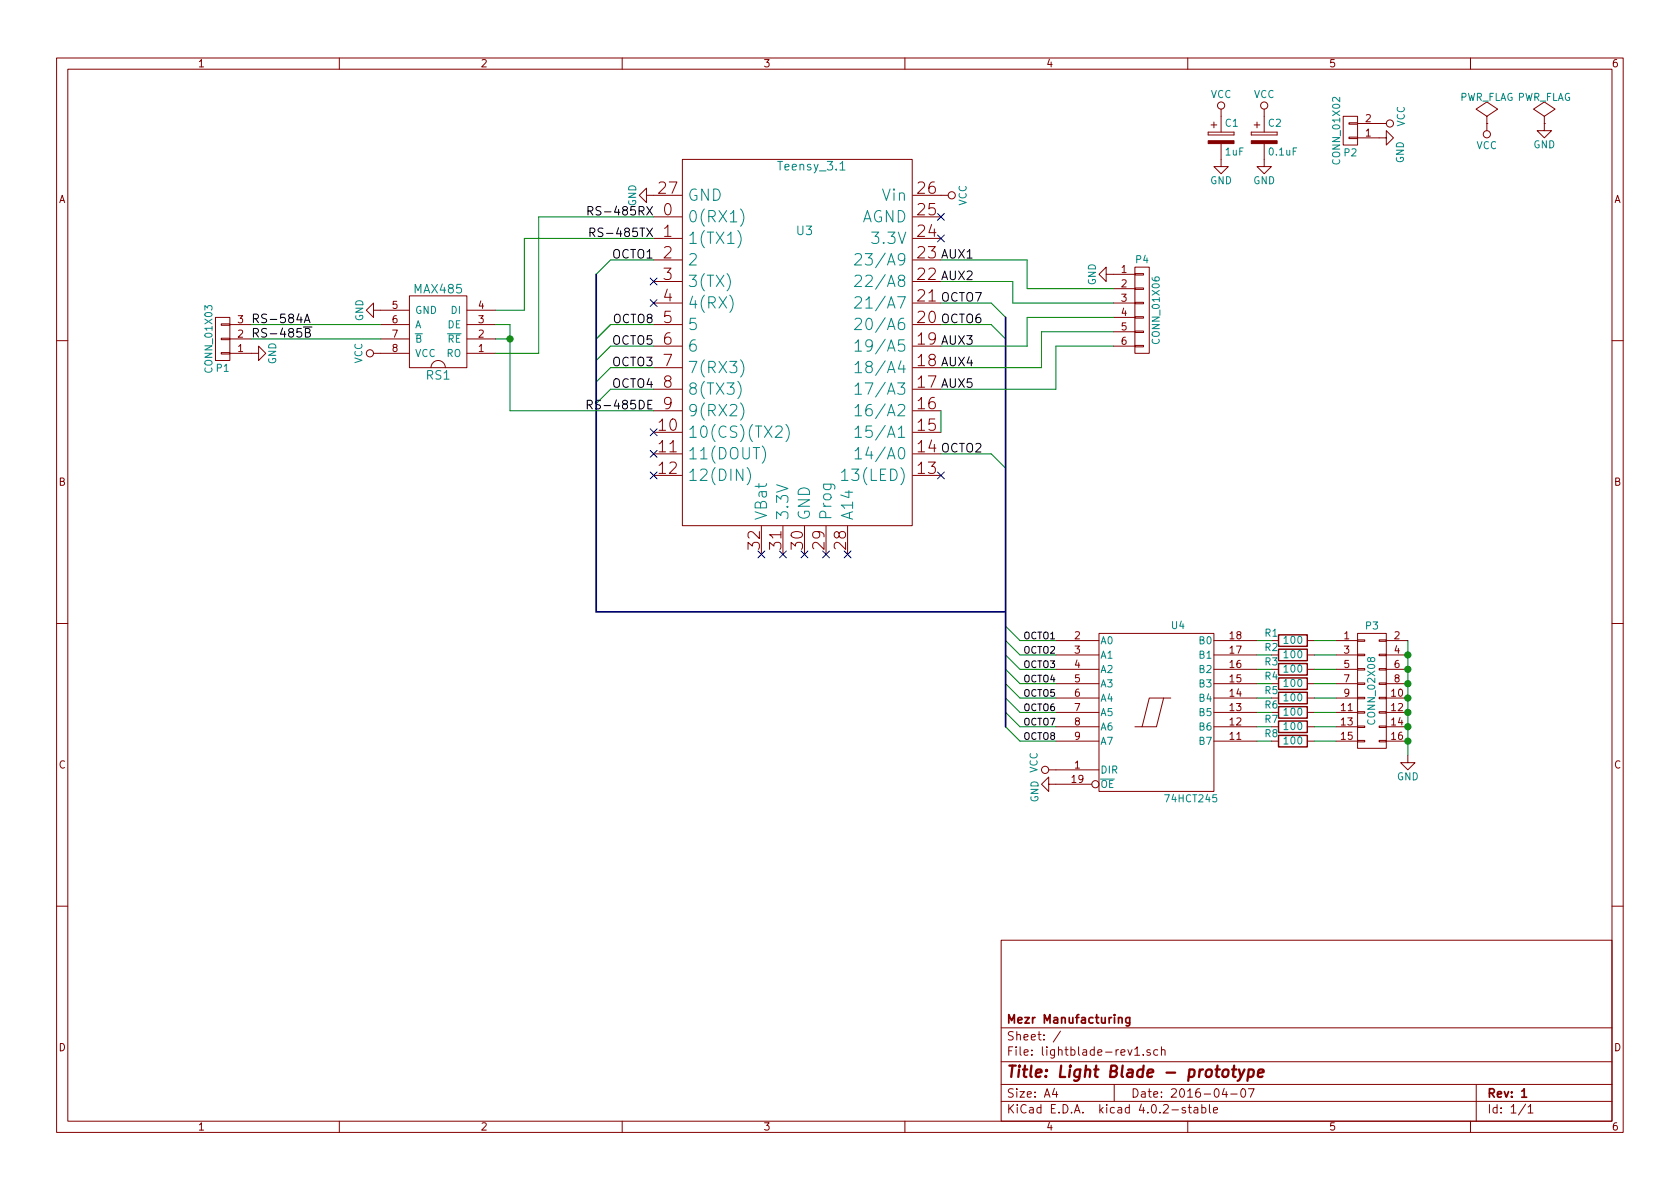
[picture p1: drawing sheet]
EESchema Schematic File Version 2
LIBS:power
LIBS:device
LIBS:transistors
LIBS:conn
LIBS:linear
LIBS:regul
LIBS:74xx
LIBS:cmos4000
LIBS:adc-dac
LIBS:memory
LIBS:xilinx
LIBS:microcontrollers
LIBS:dsp
LIBS:microchip
LIBS:analog_switches
LIBS:motorola
LIBS:texas
LIBS:intel
LIBS:audio
LIBS:interface
LIBS:digital-audio
LIBS:philips
LIBS:display
LIBS:cypress
LIBS:siliconi
LIBS:opto
LIBS:atmel
LIBS:contrib
LIBS:valves
LIBS:sinistral
LIBS:teensy_3.1
LIBS:lightblade-rev1-cache
EELAYER 25 0
EELAYER END
$Descr A4 11693 8268
encoding utf-8
Sheet 1 1
Title "Light Blade - prototype"
Date "2016-04-07"
Rev "1"
Comp "Mezr Manufacturing"
Comment1 ""
Comment2 ""
Comment3 ""
Comment4 ""
$EndDescr
$Comp
L PWR_FLAG #FLG01
U 1 1
P 10750 850
F 0 "#FLG01" H 10750 945 50  0001 C CNN
F 1 "PWR_FLAG" H 10750 1030 50  0000 C CNN
F 2 "" H 10750 850 50  0000 C CNN
F 3 "" H 10750 850 50  0000 C CNN
	1    10750 850 
	1    0    0    -1  
$EndComp
$Comp
L GND #PWR02
U 1 1
P 10750 850
F 0 "#PWR02" H 10750 600 50  0001 C CNN
F 1 "GND" H 10750 700 50  0000 C CNN
F 2 "" H 10750 850 50  0000 C CNN
F 3 "" H 10750 850 50  0000 C CNN
	1    10750 850 
	1    0    0    -1  
$EndComp
$Comp
L PWR_FLAG #FLG03
U 1 1
P 10350 850
F 0 "#FLG03" H 10350 945 50  0001 C CNN
F 1 "PWR_FLAG" H 10350 1030 50  0000 C CNN
F 2 "" H 10350 850 50  0000 C CNN
F 3 "" H 10350 850 50  0000 C CNN
	1    10350 850 
	1    0    0    -1  
$EndComp
$Comp
L Teensy_3.1 U3
U 1 1
P 5550 2650
F 0 "U3" H 5600 3700 60  0000 C CNN
F 1 "Teensy_3.1" H 5650 4150 60  0000 C CNN
F 2 "Teensy-3:Teensy-3.1" H 5650 2650 60  0001 C CNN
F 3 "" H 5650 2650 60  0000 C CNN
	1    5550 2650
	1    0    0    -1  
$EndComp
$Comp
L GND #PWR04
U 1 1
P 4550 1350
F 0 "#PWR04" H 4550 1100 50  0001 C CNN
F 1 "GND" H 4550 1200 50  0000 C CNN
F 2 "" H 4550 1350 50  0000 C CNN
F 3 "" H 4550 1350 50  0000 C CNN
	1    4550 1350
	0    1    1    0   
$EndComp
$Comp
L VCC #PWR05
U 1 1
P 6550 1350
F 0 "#PWR05" H 6550 1200 50  0001 C CNN
F 1 "VCC" H 6550 1500 50  0000 C CNN
F 2 "" H 6550 1350 50  0000 C CNN
F 3 "" H 6550 1350 50  0000 C CNN
	1    6550 1350
	0    1    1    0   
$EndComp
$Comp
L 74HCT245 U4
U 1 1
P 8050 4950
F 0 "U4" H 8150 5525 50  0000 L BNN
F 1 "74HCT245" H 8100 4375 50  0000 L TNN
F 2 "Housings_DIP:DIP-20_W7.62mm" H 8050 4950 50  0001 C CNN
F 3 "" H 8050 4950 50  0000 C CNN
	1    8050 4950
	1    0    0    -1  
$EndComp
$Comp
L R R1
U 1 1
P 9000 4450
F 0 "R1" V 8950 4300 50  0000 C CNN
F 1 "100" V 9000 4450 50  0000 C CNN
F 2 "Resistors_ThroughHole:Resistor_Horizontal_RM10mm" V 8930 4450 50  0001 C CNN
F 3 "" H 9000 4450 50  0000 C CNN
	1    9000 4450
	0    1    1    0   
$EndComp
$Comp
L R R2
U 1 1
P 9000 4550
F 0 "R2" V 8950 4400 50  0000 C CNN
F 1 "100" V 9000 4550 50  0000 C CNN
F 2 "Resistors_ThroughHole:Resistor_Horizontal_RM10mm" V 8930 4550 50  0001 C CNN
F 3 "" H 9000 4550 50  0000 C CNN
	1    9000 4550
	0    1    1    0   
$EndComp
$Comp
L R R3
U 1 1
P 9000 4650
F 0 "R3" V 8950 4500 50  0000 C CNN
F 1 "100" V 9000 4650 50  0000 C CNN
F 2 "Resistors_ThroughHole:Resistor_Horizontal_RM10mm" V 8930 4650 50  0001 C CNN
F 3 "" H 9000 4650 50  0000 C CNN
	1    9000 4650
	0    1    1    0   
$EndComp
$Comp
L R R4
U 1 1
P 9000 4750
F 0 "R4" V 8950 4600 50  0000 C CNN
F 1 "100" V 9000 4750 50  0000 C CNN
F 2 "Resistors_ThroughHole:Resistor_Horizontal_RM10mm" V 8930 4750 50  0001 C CNN
F 3 "" H 9000 4750 50  0000 C CNN
	1    9000 4750
	0    1    1    0   
$EndComp
$Comp
L R R5
U 1 1
P 9000 4850
F 0 "R5" V 8950 4700 50  0000 C CNN
F 1 "100" V 9000 4850 50  0000 C CNN
F 2 "Resistors_ThroughHole:Resistor_Horizontal_RM10mm" V 8930 4850 50  0001 C CNN
F 3 "" H 9000 4850 50  0000 C CNN
	1    9000 4850
	0    1    1    0   
$EndComp
$Comp
L R R6
U 1 1
P 9000 4950
F 0 "R6" V 8950 4800 50  0000 C CNN
F 1 "100" V 9000 4950 50  0000 C CNN
F 2 "Resistors_ThroughHole:Resistor_Horizontal_RM10mm" V 8930 4950 50  0001 C CNN
F 3 "" H 9000 4950 50  0000 C CNN
	1    9000 4950
	0    1    1    0   
$EndComp
$Comp
L R R7
U 1 1
P 9000 5050
F 0 "R7" V 8950 4900 50  0000 C CNN
F 1 "100" V 9000 5050 50  0000 C CNN
F 2 "Resistors_ThroughHole:Resistor_Horizontal_RM10mm" V 8930 5050 50  0001 C CNN
F 3 "" H 9000 5050 50  0000 C CNN
	1    9000 5050
	0    1    1    0   
$EndComp
$Comp
L R R8
U 1 1
P 9000 5150
F 0 "R8" V 8950 5000 50  0000 C CNN
F 1 "100" V 9000 5150 50  0000 C CNN
F 2 "Resistors_ThroughHole:Resistor_Horizontal_RM10mm" V 8930 5150 50  0001 C CNN
F 3 "" H 9000 5150 50  0000 C CNN
	1    9000 5150
	0    1    1    0   
$EndComp
$Comp
L VCC #PWR06
U 1 1
P 7350 5350
F 0 "#PWR06" H 7350 5200 50  0001 C CNN
F 1 "VCC" H 7400 5500 50  0000 C CNN
F 2 "" H 7350 5350 50  0000 C CNN
F 3 "" H 7350 5350 50  0000 C CNN
	1    7350 5350
	0    -1   -1   0   
$EndComp
$Comp
L GND #PWR07
U 1 1
P 7350 5450
F 0 "#PWR07" H 7350 5200 50  0001 C CNN
F 1 "GND" H 7400 5300 50  0000 C CNN
F 2 "" H 7350 5450 50  0000 C CNN
F 3 "" H 7350 5450 50  0000 C CNN
	1    7350 5450
	0    1    1    0   
$EndComp
$Comp
L CONN_02X08 P3
U 1 1
P 9550 4800
F 0 "P3" H 9550 5250 50  0000 C CNN
F 1 "CONN_02X08" V 9550 4800 50  0000 C CNN
F 2 "Pin_Headers:Pin_Header_Straight_2x08" H 9550 3600 50  0001 C CNN
F 3 "" H 9550 3600 50  0000 C CNN
	1    9550 4800
	1    0    0    -1  
$EndComp
$Comp
L GND #PWR08
U 1 1
P 9800 5250
F 0 "#PWR08" H 9800 5000 50  0001 C CNN
F 1 "GND" H 9800 5100 50  0000 C CNN
F 2 "" H 9800 5250 50  0000 C CNN
F 3 "" H 9800 5250 50  0000 C CNN
	1    9800 5250
	1    0    0    -1  
$EndComp
Entry Wire Line
	4150 1900 4250 1800
Text Label 4550 1800 2    60   ~ 0
OCTO1
Entry Wire Line
	6900 3150 7000 3250
Text Label 6550 3150 0    60   ~ 0
OCTO2
Entry Wire Line
	4150 2650 4250 2550
Text Label 4550 2550 2    60   ~ 0
OCTO3
Entry Wire Line
	4150 2800 4250 2700
Text Label 4550 2700 2    60   ~ 0
OCTO4
Entry Wire Line
	4150 2500 4250 2400
Text Label 4550 2400 2    60   ~ 0
OCTO5
Entry Wire Line
	7000 4350 7100 4450
Entry Wire Line
	7000 4450 7100 4550
Entry Wire Line
	7000 4550 7100 4650
Entry Wire Line
	7000 4650 7100 4750
Entry Wire Line
	7000 4750 7100 4850
Entry Wire Line
	7000 4850 7100 4950
Entry Wire Line
	7000 4950 7100 5050
Entry Wire Line
	7000 5050 7100 5150
Text Label 7350 4450 2    47   ~ 0
OCTO1
Text Label 7350 4550 2    47   ~ 0
OCTO2
Text Label 7350 4650 2    47   ~ 0
OCTO3
Text Label 7350 4750 2    47   ~ 0
OCTO4
Text Label 7350 4850 2    47   ~ 0
OCTO5
Text Label 7350 4950 2    47   ~ 0
OCTO6
Text Label 7350 5050 2    47   ~ 0
OCTO7
Text Label 7350 5150 2    47   ~ 0
OCTO8
Entry Wire Line
	6900 2100 7000 2200
Entry Wire Line
	6900 2250 7000 2350
Entry Wire Line
	4150 2350 4250 2250
Entry Wire Line
	4150 2350 4250 2250
Text Label 4550 2250 2    59   ~ 0
OCTO8
$Comp
L CONN_01X03 P1
U 1 1
P 1550 2350
F 0 "P1" H 1550 2550 50  0000 C CNN
F 1 "CONN_01X03" V 1650 2350 50  0000 C CNN
F 2 "Pin_Headers:Pin_Header_Straight_1x03" H 1550 2350 50  0001 C CNN
F 3 "" H 1550 2350 50  0000 C CNN
	1    1550 2350
	-1   0    0    1   
$EndComp
$Comp
L CONN_01X02 P2
U 1 1
P 9400 900
F 0 "P2" H 9400 1050 50  0000 C CNN
F 1 "CONN_01X02" V 9500 900 50  0000 C CNN
F 2 "Pin_Headers:Pin_Header_Straight_1x02" H 9400 900 50  0001 C CNN
F 3 "" H 9400 900 50  0000 C CNN
	1    9400 900 
	-1   0    0    1   
$EndComp
$Comp
L GND #PWR09
U 1 1
P 9600 950
F 0 "#PWR09" H 9600 700 50  0001 C CNN
F 1 "GND" H 9500 800 50  0000 C CNN
F 2 "" H 9600 950 50  0000 C CNN
F 3 "" H 9600 950 50  0000 C CNN
	1    9600 950 
	0    -1   -1   0   
$EndComp
Text Label 4550 1500 2    59   ~ 0
RS-485RX
Text Label 4550 1650 2    59   ~ 0
RS-485TX
NoConn ~ 4550 1950
NoConn ~ 4550 2100
NoConn ~ 5300 3850
NoConn ~ 5450 3850
NoConn ~ 5600 3850
NoConn ~ 5750 3850
NoConn ~ 5900 3850
NoConn ~ 6550 3300
Text Label 4550 2850 2    60   ~ 0
RS-485DE
Text Label 6550 2100 0    60   ~ 0
OCTO7
Text Label 6550 2250 0    60   ~ 0
OCTO6
NoConn ~ 4550 3000
NoConn ~ 4550 3150
NoConn ~ 4550 3300
NoConn ~ 6550 1500
$Comp
L CONN_01X06 P4
U 1 1
P 7950 2150
F 0 "P4" H 7950 2500 50  0000 C CNN
F 1 "CONN_01X06" V 8050 2150 50  0000 C CNN
F 2 "Pin_Headers:Pin_Header_Straight_1x06" H 7950 2150 50  0001 C CNN
F 3 "" H 7950 2150 50  0000 C CNN
	1    7950 2150
	1    0    0    -1  
$EndComp
$Comp
L GND #PWR010
U 1 1
P 7750 1900
F 0 "#PWR010" H 7750 1650 50  0001 C CNN
F 1 "GND" H 7750 1750 50  0000 C CNN
F 2 "" H 7750 1900 50  0000 C CNN
F 3 "" H 7750 1900 50  0000 C CNN
	1    7750 1900
	0    1    1    0   
$EndComp
NoConn ~ 6550 1650
$Comp
L GND #PWR011
U 1 1
P 1750 2450
F 0 "#PWR011" H 1750 2200 50  0001 C CNN
F 1 "GND" H 1750 2300 50  0000 C CNN
F 2 "" H 1750 2450 50  0000 C CNN
F 3 "" H 1750 2450 50  0000 C CNN
	1    1750 2450
	0    -1   -1   0   
$EndComp
Text Label 1750 2350 0    60   ~ 0
RS-485~B
Text Label 1750 2250 0    60   ~ 0
RS-584A
Text Label 6550 1800 0    60   ~ 0
AUX1
Text Label 6550 1950 0    60   ~ 0
AUX2
Text Label 6550 2400 0    60   ~ 0
AUX3
Text Label 6550 2550 0    60   ~ 0
AUX4
Text Label 6550 2700 0    60   ~ 0
AUX5
$Comp
L MAX485 RS1
U 1 1
P 3050 2300
F 0 "RS1" H 3050 2600 60  0000 C CNN
F 1 "MAX485" H 3050 2000 60  0000 C CNN
F 2 "Housings_DIP:DIP-8_W7.62mm" H 3050 2250 60  0001 C CNN
F 3 "" H 3050 2250 60  0000 C CNN
	1    3050 2300
	-1   0    0    1   
$EndComp
$Comp
L VCC #PWR012
U 1 1
P 2650 2450
F 0 "#PWR012" H 2650 2300 50  0001 C CNN
F 1 "VCC" H 2650 2600 50  0000 C CNN
F 2 "" H 2650 2450 50  0000 C CNN
F 3 "" H 2650 2450 50  0000 C CNN
	1    2650 2450
	0    -1   -1   0   
$EndComp
$Comp
L GND #PWR013
U 1 1
P 2650 2150
F 0 "#PWR013" H 2650 1900 50  0001 C CNN
F 1 "GND" H 2650 2000 50  0000 C CNN
F 2 "" H 2650 2150 50  0000 C CNN
F 3 "" H 2650 2150 50  0000 C CNN
	1    2650 2150
	0    1    1    0   
$EndComp
Wire Wire Line
	8850 5150 8750 5150
Wire Wire Line
	8750 5050 8850 5050
Wire Wire Line
	8850 4950 8750 4950
Wire Wire Line
	8750 4850 8850 4850
Wire Wire Line
	8850 4750 8750 4750
Wire Wire Line
	8750 4650 8850 4650
Wire Wire Line
	8850 4550 8750 4550
Wire Wire Line
	8750 4450 8850 4450
Wire Wire Line
	9300 4450 9150 4450
Wire Wire Line
	9150 4550 9300 4550
Wire Wire Line
	9300 4650 9150 4650
Wire Wire Line
	9150 4750 9300 4750
Wire Wire Line
	9300 4850 9150 4850
Wire Wire Line
	9150 4950 9300 4950
Wire Wire Line
	9300 5050 9150 5050
Wire Wire Line
	9150 5150 9300 5150
Wire Wire Line
	9800 4450 9800 5250
Connection ~ 9800 4550
Connection ~ 9800 4650
Connection ~ 9800 4750
Connection ~ 9800 4850
Connection ~ 9800 4950
Connection ~ 9800 5050
Connection ~ 9800 5150
Wire Bus Line
	4150 1900 4150 4250
Wire Bus Line
	4150 4250 7000 4250
Wire Bus Line
	7000 2200 7000 5050
Wire Wire Line
	4550 1800 4250 1800
Wire Wire Line
	4250 2550 4550 2550
Wire Wire Line
	4250 2700 4550 2700
Wire Wire Line
	4250 2400 4550 2400
Wire Wire Line
	7100 4450 7350 4450
Wire Wire Line
	7100 4550 7350 4550
Wire Wire Line
	7350 4650 7100 4650
Wire Wire Line
	7350 4750 7100 4750
Wire Wire Line
	7350 4850 7100 4850
Wire Wire Line
	7350 4950 7100 4950
Wire Wire Line
	7350 5050 7100 5050
Wire Wire Line
	7350 5150 7100 5150
Wire Wire Line
	4250 2250 4550 2250
Wire Wire Line
	6550 3000 6550 2850
Wire Wire Line
	6550 2100 6900 2100
Wire Wire Line
	6900 2250 6550 2250
Wire Wire Line
	6550 3150 6900 3150
Wire Wire Line
	7750 2000 7150 2000
Wire Wire Line
	7150 2000 7150 1800
Wire Wire Line
	7150 1800 6550 1800
Wire Wire Line
	6550 1950 7050 1950
Wire Wire Line
	7050 1950 7050 2100
Wire Wire Line
	7050 2100 7750 2100
Wire Wire Line
	7750 2200 7150 2200
Wire Wire Line
	7150 2200 7150 2400
Wire Wire Line
	7150 2400 6550 2400
Wire Wire Line
	6550 2550 7250 2550
Wire Wire Line
	7250 2550 7250 2300
Wire Wire Line
	7250 2300 7750 2300
Wire Wire Line
	7750 2400 7350 2400
Wire Wire Line
	7350 2400 7350 2700
Wire Wire Line
	7350 2700 6550 2700
Wire Wire Line
	1750 2350 2650 2350
Wire Wire Line
	2650 2250 1750 2250
Wire Wire Line
	4550 1500 3750 1500
Wire Wire Line
	3750 1500 3750 2450
Wire Wire Line
	3750 2450 3450 2450
Wire Wire Line
	4550 1650 3650 1650
Wire Wire Line
	3650 1650 3650 2150
Wire Wire Line
	3650 2150 3450 2150
Wire Wire Line
	3450 2250 3550 2250
Wire Wire Line
	3550 2250 3550 2850
Wire Wire Line
	3550 2850 4550 2850
Wire Wire Line
	3450 2350 3550 2350
Connection ~ 3550 2350
$Comp
L CP C2
U 1 1
P 8800 950
F 0 "C2" H 8825 1050 50  0000 L CNN
F 1 "0.1uF" H 8825 850 50  0000 L CNN
F 2 "Capacitors_ThroughHole:C_Disc_D6_P5" H 8838 800 50  0001 C CNN
F 3 "" H 8800 950 50  0000 C CNN
	1    8800 950 
	1    0    0    -1  
$EndComp
$Comp
L VCC #PWR014
U 1 1
P 8800 800
F 0 "#PWR014" H 8800 650 50  0001 C CNN
F 1 "VCC" H 8800 950 50  0000 C CNN
F 2 "" H 8800 800 50  0000 C CNN
F 3 "" H 8800 800 50  0000 C CNN
	1    8800 800 
	1    0    0    -1  
$EndComp
$Comp
L GND #PWR015
U 1 1
P 8800 1100
F 0 "#PWR015" H 8800 850 50  0001 C CNN
F 1 "GND" H 8800 950 50  0000 C CNN
F 2 "" H 8800 1100 50  0000 C CNN
F 3 "" H 8800 1100 50  0000 C CNN
	1    8800 1100
	1    0    0    -1  
$EndComp
$Comp
L CP C1
U 1 1
P 8500 950
F 0 "C1" H 8525 1050 50  0000 L CNN
F 1 "1uF" H 8525 850 50  0000 L CNN
F 2 "Capacitors_ThroughHole:C_Disc_D6_P5" H 8538 800 50  0001 C CNN
F 3 "" H 8500 950 50  0000 C CNN
	1    8500 950 
	1    0    0    -1  
$EndComp
$Comp
L VCC #PWR016
U 1 1
P 8500 800
F 0 "#PWR016" H 8500 650 50  0001 C CNN
F 1 "VCC" H 8500 950 50  0000 C CNN
F 2 "" H 8500 800 50  0000 C CNN
F 3 "" H 8500 800 50  0000 C CNN
	1    8500 800 
	1    0    0    -1  
$EndComp
$Comp
L GND #PWR017
U 1 1
P 8500 1100
F 0 "#PWR017" H 8500 850 50  0001 C CNN
F 1 "GND" H 8500 950 50  0000 C CNN
F 2 "" H 8500 1100 50  0000 C CNN
F 3 "" H 8500 1100 50  0000 C CNN
	1    8500 1100
	1    0    0    -1  
$EndComp
$Comp
L VCC #PWR018
U 1 1
P 9600 850
F 0 "#PWR018" H 9600 700 50  0001 C CNN
F 1 "VCC" H 9550 1000 50  0000 C CNN
F 2 "" H 9600 850 50  0000 C CNN
F 3 "" H 9600 850 50  0000 C CNN
	1    9600 850 
	0    1    1    0   
$EndComp
$Comp
L VCC #PWR019
U 1 1
P 10350 850
F 0 "#PWR019" H 10350 700 50  0001 C CNN
F 1 "VCC" H 10350 1000 50  0000 C CNN
F 2 "" H 10350 850 50  0000 C CNN
F 3 "" H 10350 850 50  0000 C CNN
	1    10350 850 
	-1   0    0    1   
$EndComp
$EndSCHEMATC
